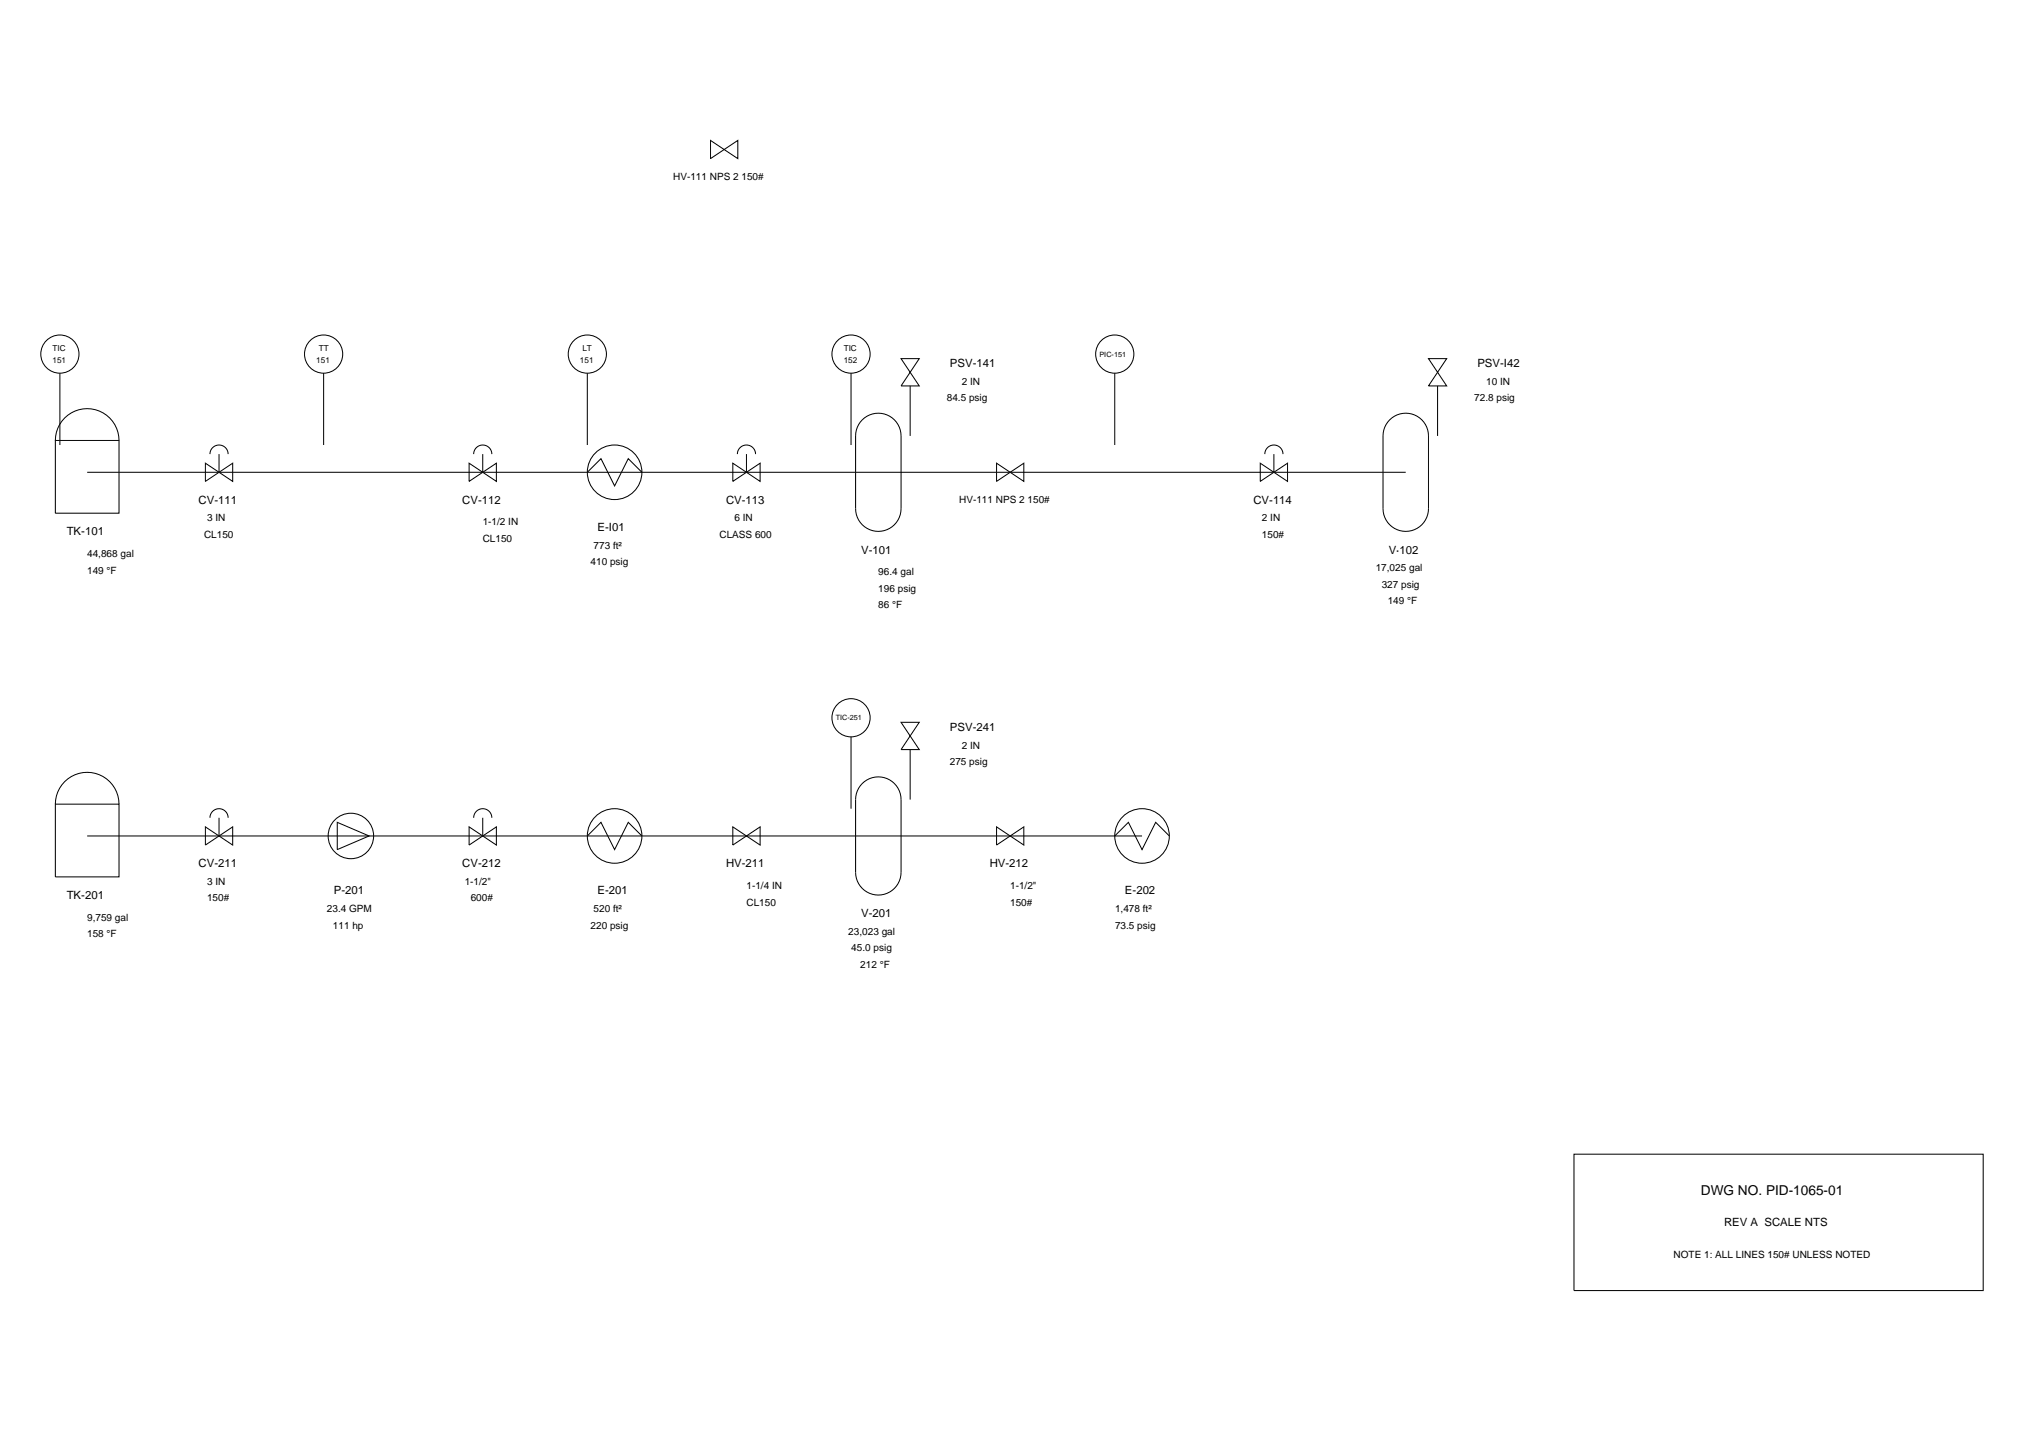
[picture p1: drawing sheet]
<svg xmlns="http://www.w3.org/2000/svg" width="420mm" height="297mm" viewBox="0 0 420 297" stroke-linecap="round" stroke-linejoin="round" font-family="sans-serif">
<g fill="none" stroke="#000" stroke-width=".21">
<path d="M147.4 29.1v3.8l5.7-3.8v3.8zM12.4 77.5v14.9zM67.2 77.5v14.9zM121.9 77.5v14.9zM176.6 77.5v14.9zM187 74.4l3.8 5.7h-3.8l3.8-5.7zM231.3 77.5v14.9zM296.4 74.4l3.8 5.7h-3.8l3.8-5.7zM11.5 91.4h13.2v15.1h-13.2zM11.5 91.4a6.6 6.6 0 0 1 6.6-6.6 6.6 6.6 0 0 1 6.6 6.6M18.1 98h273.6zM42.6 96.1v3.8l5.7-3.8v3.8z"/>
<path d="M43.6 94.2a1.89 1.89 0 0 1 1.9-1.8 1.89 1.89 0 0 1 1.8 1.8M45.5 94.2v3.8zM97.3 96.1v3.8l5.7-3.8v3.8zM98.3 94.2a1.89 1.89 0 0 1 1.9-1.8 1.89 1.89 0 0 1 1.9 1.8M100.2 94.2v3.8zM121.9 98l2.8-2.8 2.8 5.7 2.9-5.7 2.8 2.8M152.1 96.1v3.8l5.6-3.8v3.8zM153 94.2a1.89 1.89 0 0 1 1.9-1.8 1.89 1.89 0 0 1 1.9 1.8M154.9 94.2v3.8zM178.9 87.1a4.7 4.7 0 0 1 5.2-1 4.7 4.7 0 0 1 2.9 4.4v15.1a4.7 4.7 0 0 1-4.7 4.7 4.7 4.7 0 0 1-4.8-4.7v-15.1a4.7 4.7 0 0 1 1.4-3.4zM188.9 80.1v10.4zM206.8 96.1v3.8l5.7-3.8v3.8z"/>
<path d="M261.5 96.1v3.8l5.7-3.8v3.8zM262.5 94.2a1.89 1.89 0 0 1 1.8-1.8 1.89 1.89 0 0 1 1.9 1.8M264.3 94.2v3.8zM288.4 87.1a4.7 4.7 0 0 1 5.1-1 4.7 4.7 0 0 1 2.9 4.4v15.1a4.7 4.7 0 0 1-4.7 4.7 4.7 4.7 0 0 1-4.7-4.7v-15.1a4.7 4.7 0 0 1 1.4-3.4zM298.3 80.1v10.4zM176.6 152.9v14.9zM187 149.9l3.8 5.7h-3.8l3.8-5.7zM188.9 155.6v10.4zM11.5 166.9h13.2v15.1h-13.2zM11.5 166.9a6.6 6.6 0 0 1 6.6-6.6 6.6 6.6 0 0 1 6.6 6.6M18.1 173.5h218.9zM42.6 171.6v3.8l5.7-3.8v3.8z"/>
<path d="M43.6 169.7a1.89 1.89 0 0 1 1.9-1.9 1.89 1.89 0 0 1 1.8 1.9M45.5 169.7v3.8zM70 170.7l6.6 2.8-6.6 2.8zM97.3 171.6v3.8l5.7-3.8v3.8zM98.3 169.7a1.89 1.89 0 0 1 1.9-1.9 1.89 1.89 0 0 1 1.9 1.9M100.2 169.7v3.8zM121.9 173.5l2.8-2.8 2.8 5.6 2.9-5.6 2.8 2.8M152.1 171.6v3.8l5.6-3.8v3.8zM178.9 162.6a4.7 4.7 0 0 1 5.2-1 4.7 4.7 0 0 1 2.9 4.4v15.1a4.7 4.7 0 0 1-4.7 4.7 4.7 4.7 0 0 1-4.8-4.7v-15.1a4.7 4.7 0 0 1 1.4-3.4zM206.8 171.6v3.8l5.7-3.8v3.8zM231.3 173.5l2.9-2.8 2.8 5.6 2.8-5.6 2.8 2.8M326.6 239.5h84.9v28.4h-84.9z"/>
<circle cx="12.4" cy="73.5" r="4"/>
<circle cx="67.2" cy="73.5" r="4"/>
<circle cx="121.9" cy="73.5" r="4"/>
<circle cx="176.6" cy="73.5" r="4"/>
<circle cx="231.3" cy="73.5" r="4"/>
<circle cx="127.5" cy="98" r="5.7"/>
<circle cx="176.6" cy="149" r="4"/>
<circle cx="72.8" cy="173.5" r="4.7"/>
<circle cx="127.5" cy="173.5" r="5.7"/>
<circle cx="237" cy="173.5" r="5.7"/>
</g>
<text font-size="2.8" x="352.9" y="248.1">DWG NO. PID-1065-01</text>
<g font-size="2.4">
<text x="197.1" y="76.2">PSV-141</text>
<text x="306.6" y="76.2">PSV-I42</text>
<text x="41.2" y="104.5">CV-111</text>
<text x="95.9" y="104.5">CV-112</text>
<text x="150.7" y="104.5">CV-113</text>
<text x="260.1" y="104.5">CV-114</text>
<text x="13.8" y="111.1">TK-101</text>
<text x="124" y="110.2">E-I01</text>
<text x="178.7" y="114.9">V-101</text>
<text x="288.2" y="114.9">V·102</text>
<text x="197.1" y="151.7">PSV-241</text>
<text x="41.2" y="180">CV-211</text>
<text x="95.9" y="180">CV-212</text>
<text x="150.7" y="180">HV-211</text>
<text x="205.4" y="180">HV-212</text>
<text x="69.3" y="185.7">P-201</text>
<text x="124" y="185.7">E-201</text>
<text x="233.4" y="185.7">E-202</text>
<text x="13.8" y="186.6">TK-201</text>
<text x="178.7" y="190.4">V-201</text>
<text x="357.8" y="254.5">REV A SCALE NTS</text>
</g>
<g font-size="2.1">
<text x="139.7" y="37.4">HV-111 NPS 2 150#</text>
<text x="196.5" y="83.3">84.5 psig</text>
<text x="199.6" y="79.9">2 IN</text>
<text x="305.9" y="83.3">72.8 psig</text>
<text x="308.4" y="79.9">10 IN</text>
<text x="199" y="104.4">HV-111 NPS 2 150#</text>
<text x="42.3" y="111.6">CL150</text>
<text x="43" y="108.2">3 IN</text>
<text x="100.2" y="109">1-1/2 IN</text>
<text x="100.2" y="112.5">CL150</text>
<text x="123.2" y="113.8">773 ft²</text>
<text x="149.3" y="111.6">CLASS 600</text>
<text x="152.4" y="108.2">6 IN</text>
<text x="261.9" y="108.2">2 IN</text>
<text x="261.9" y="111.6">150#</text>
<text x="18.1" y="115.6">44,868 gal</text>
<text x="18.1" y="119.1">149 °F</text>
<text x="122.6" y="117.2">410 psig</text>
<text x="182.3" y="119.4">96.4 gal</text>
<text x="285.5" y="118.6">17,025 gal</text>
<text x="182.3" y="122.8">196 psig</text>
<text x="286.7" y="122">327 psig</text>
<text x="288" y="125.4">149 °F</text>
<text x="182.3" y="126.3">86 °F</text>
<text x="199.6" y="155.4">2 IN</text>
<text x="197.1" y="158.8">275 psig</text>
<text x="43" y="183.7">3 IN</text>
<text x="96.4" y="183.7">1-1/2&quot;</text>
<text x="154.9" y="184.5">1-1/4 IN</text>
<text x="209.6" y="184.5">1-1/2&quot;</text>
<text x="18.1" y="191.1">9,759 gal</text>
<text x="43" y="187.1">150#</text>
<text x="67.8" y="189.3">23.4 GPM</text>
<text x="97.7" y="187.1">600#</text>
<text x="123.2" y="189.3">520 ft²</text>
<text x="154.9" y="187.9">CL150</text>
<text x="209.6" y="187.9">150#</text>
<text x="231.4" y="189.3">1,478 ft²</text>
<text x="18.1" y="194.5">158 °F</text>
<text x="69.1" y="192.7">111 hp</text>
<text x="122.6" y="192.7">220 psig</text>
<text x="176" y="194">23,023 gal</text>
<text x="176.7" y="197.4">45.0 psig</text>
<text x="231.4" y="192.7">73.5 psig</text>
<text x="178.5" y="200.8">212 °F</text>
<text x="347.3" y="261">NOTE 1: ALL LINES 150# UNLESS NOTED</text>
</g>
<g font-size="1.7">
<text x="10.9" y="72.9">TIC</text>
<text x="10.9" y="75.4">151</text>
<text x="65.6" y="75.4">151</text>
<text x="66.1" y="72.9">TT</text>
<text x="120.3" y="75.4">151</text>
<text x="120.9" y="72.9">LT</text>
<text x="175.1" y="72.9">TIC</text>
<text x="175.1" y="75.4">152</text>
</g>
<g font-size="1.5">
<text x="228.2" y="74">PIC-151</text>
<text x="173.4" y="149.5">TIC-251</text>
</g>
</svg>
